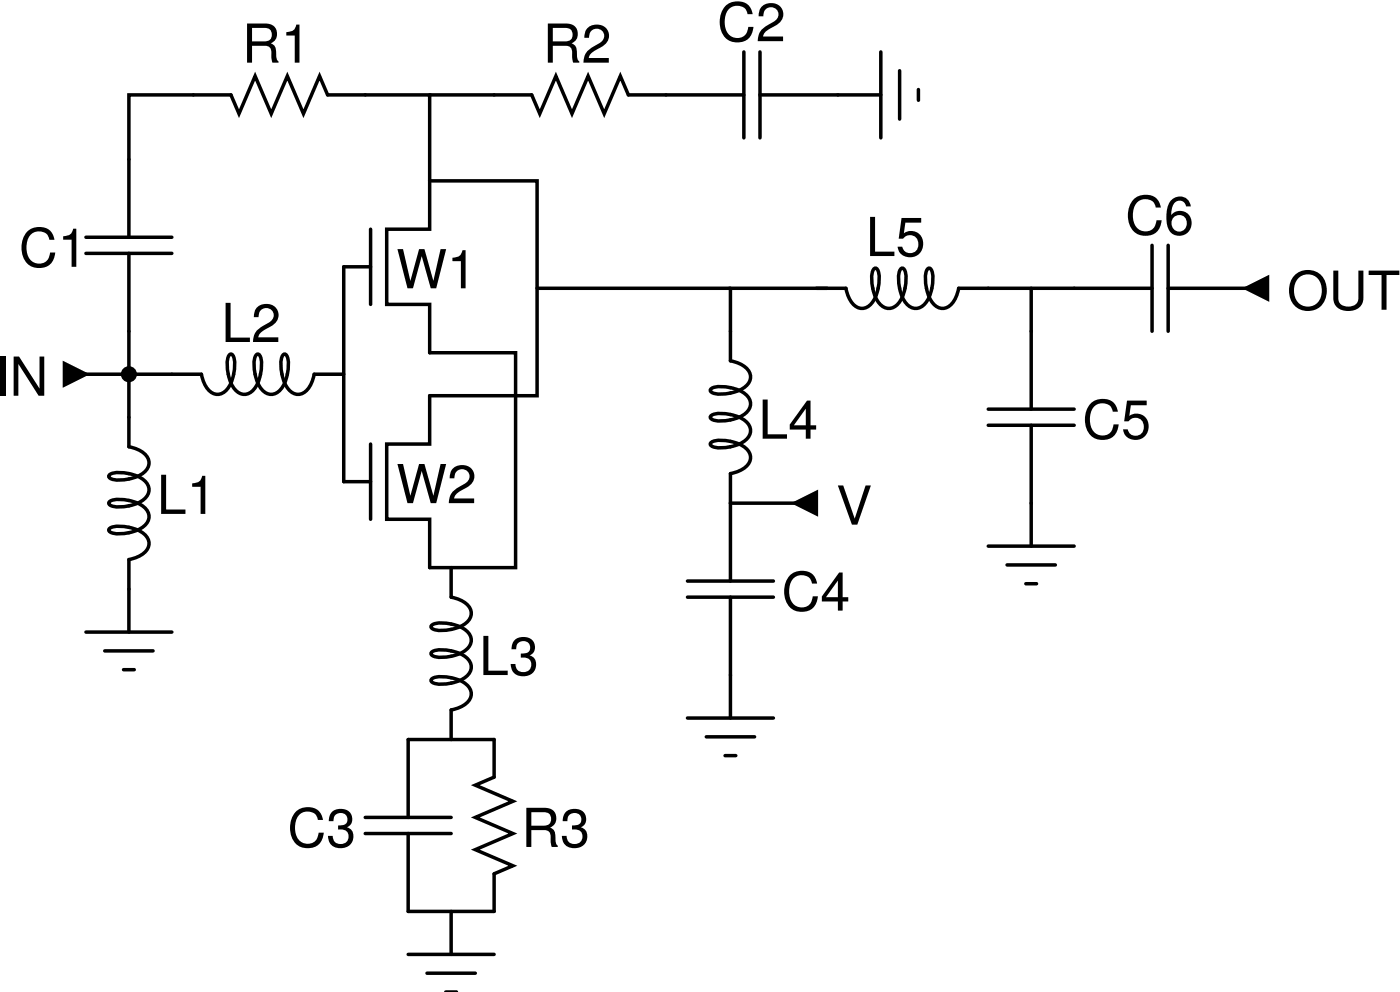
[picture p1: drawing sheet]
<svg xmlns="http://www.w3.org/2000/svg" width="138mm" height="98mm" viewBox="0 0 138 98" stroke-linecap="round" stroke-linejoin="round" font-family="sans-serif">
<g fill="#000">
<path d="M6.4 35.8l2.1 1.1-2.1 1zM122.8 28.4l2.1-1.1v2.2zM78.3 49.6l2.1-1.1v2.1z"/>
<circle cx="12.7" cy="36.9" r=".79"/>
</g>
<g fill="none" stroke="#000" stroke-width=".34">
<path d="M42.3 17.8h10.6v21.2h-10.6v4.7h-4.2v7.5h4.2v4.7h8.5v-21.2h-8.5v-4.7h-4.2v-7.4h4.2zM42.3 17.8v-8.5h-10l-.8-1.8-1.6 3.7-1.6-3.7-1.6 3.7-1.6-3.7-1.6 3.7-.7-1.9h-10.1v14.1M42.3 9.3h10.1l.8 1.9 1.6-3.7 1.6 3.7 1.5-3.7 1.6 3.7 1.6-3.7 .8 1.8h11.4M73.3 5.1v8.5M74.9 9.3h11.9M74.9 5.1v8.5M86.8 5.1v8.5M88.6 7v4.7M90.5 8.8v1.1M6.4 35.8l2.1 1.1-2.1 1zM8.5 36.9h4.2v7.1a2.24 2.24 0 0 1 2 1.4 1.49 1.49 0 0 1-1.2 1.6 3.5 3.5 0 0 1-2.7 .1l-.1-.2 .1-.2a3.7 3.7 0 0 1 3.7 .9 1.15 1.15 0 0 1-.4 1.7 4 4 0 0 1-3.3 .5l-.1-.2 .1-.2a3.7 3.7 0 0 1 3.7 .8 1.15 1.15 0 0 1-.4 1.7 4 4 0 0 1-3.3 .5l-.1-.2 .1-.2a3.7 3.7 0 0 1 3.7 .9 1.15 1.15 0 0 1-.4 1.7l-.6 .3-.8 .2v7.2M8.5 23.4h8.4"/>
<path d="M8.5 25h8.4M12.7 25v11.9h7.1a2.24 2.24 0 0 0 1.4 1.9 1.49 1.49 0 0 0 1.6-1.2 3.5 3.5 0 0 0 .1-2.6l-.1-.1-.2 .1a3.7 3.7 0 0 0 .8 3.6 1.15 1.15 0 0 0 1.7-.4 4 4 0 0 0 .5-3.2l-.2-.1-.2 .1a3.7 3.7 0 0 0 .9 3.6 1.15 1.15 0 0 0 1.7-.4 4 4 0 0 0 .4-3.2l-.2-.1-.1 .1a3.7 3.7 0 0 0 .8 3.6 1.15 1.15 0 0 0 1.7-.4l.3-.6 .3-.7h2.9M36.5 22.6v7.4M36.5 26.3h-2.6v21.1h2.6M52.9 28.4h19.1M80.4 28.4h2.9a2.24 2.24 0 0 0 1.4 2 1.49 1.49 0 0 0 1.6-1.2 3.5 3.5 0 0 0 .1-2.7l-.1-.1-.2 .1a3.7 3.7 0 0 0 .8 3.7 1.15 1.15 0 0 0 1.7-.4 4 4 0 0 0 .5-3.3l-.2-.1-.2 .1a3.7 3.7 0 0 0 .9 3.7 1.15 1.15 0 0 0 1.7-.4 4 4 0 0 0 .4-3.3l-.2-.1-.1 .1a3.7 3.7 0 0 0 .8 3.7 1.15 1.15 0 0 0 1.7-.4l.3-.6 .3-.8h19M81.5 28.4h-9.5v7.1a2.24 2.24 0 0 1 1.9 1.4 1.49 1.49 0 0 1-1.1 1.6 3.5 3.5 0 0 1-2.7 .1l-.1-.1 .1-.2a3.7 3.7 0 0 1 3.6 .8 1.15 1.15 0 0 1-.4 1.7 4 4 0 0 1-3.2 .5l-.1-.2 .1-.2a3.7 3.7 0 0 1 3.6 .9 1.15 1.15 0 0 1-.4 1.7 4 4 0 0 1-3.2 .4l-.1-.2 .1-.1a3.7 3.7 0 0 1 3.6 .8 1.15 1.15 0 0 1-.4 1.7l-.5 .3-.8 .3v10.5M101.6 28.4v11.9M113.5 24.2v8.4M115.1 28.4h7.7M115.1 24.2v8.4M122.8 28.4l2.1-1.1v2.2z"/>
<path d="M36.5 43.7v7.5M44.5 55.9v2.9a2.24 2.24 0 0 1 1.9 1.4 1.49 1.49 0 0 1-1.2 1.6 3.5 3.5 0 0 1-2.6 .1l-.1-.2 .1-.2a3.7 3.7 0 0 1 3.6 .9 1.15 1.15 0 0 1-.4 1.7 4 4 0 0 1-3.2 .5l-.1-.2 .1-.2a3.7 3.7 0 0 1 3.6 .9 1.15 1.15 0 0 1-.4 1.6 4 4 0 0 1-3.2 .5l-.1-.2 .1-.2a3.7 3.7 0 0 1 3.6 .9 1.15 1.15 0 0 1-.4 1.7l-.6 .3-.7 .2v2.9M67.7 57.2h8.5M67.7 58.8h8.5M72 58.8v11.9M72 49.6h6.3M78.3 49.6l2.1-1.1v2.1zM97.4 40.3h8.4M97.4 41.9h8.4M97.4 53.8h8.4M99.2 55.7h4.8M101.1 57.5h1"/>
<path d="M101.6 41.9v11.9M8.5 62.3h8.4M10.3 64.1h4.8M12.2 66h1M67.7 70.7h8.5M69.6 72.6h4.7M71.4 74.4h1.1M36 80.5h8.5M36 82.1h8.5M40.2 80.5v-7.7h8.5v3.8l-1.9 .7 3.7 1.6-3.7 1.6 3.7 1.6-3.7 1.6 3.7 1.6-1.8 .8v3.7h-8.5v-7.7M40.2 94h8.5M42.1 95.9h4.7"/>
<path d="M43.9 97.7h1.1M44.5 89.8v4.2"/>
</g>
<g font-size="5.3">
<text x="70.7" y="4.1">C2</text>
<text x="23.8" y="6.2">R1</text>
<text x="53.5" y="6.2">R2</text>
<text x="110.9" y="23.1">C6</text>
<text x="1.9" y="26.3">C1</text>
<text x="39" y="28.4">W1</text>
<text x="85.3" y="25.2">L5</text>
<text x="21.8" y="33.7">L2</text>
<text x="126.8" y="30.5">OUT</text>
<text x="-.5" y="39">IN</text>
<text x="74.7" y="43.2">L4</text>
<text x="106.6" y="43.2">C5</text>
<text x="15.5" y="50.6">L1</text>
<text x="39" y="49.6">W2</text>
<text x="82.4" y="51.7">V</text>
<text x="77" y="60.1">C4</text>
<text x="47.2" y="66.5">L3</text>
<text x="28.3" y="83.4">C3</text>
<text x="51.4" y="83.4">R3</text>
</g>
</svg>
